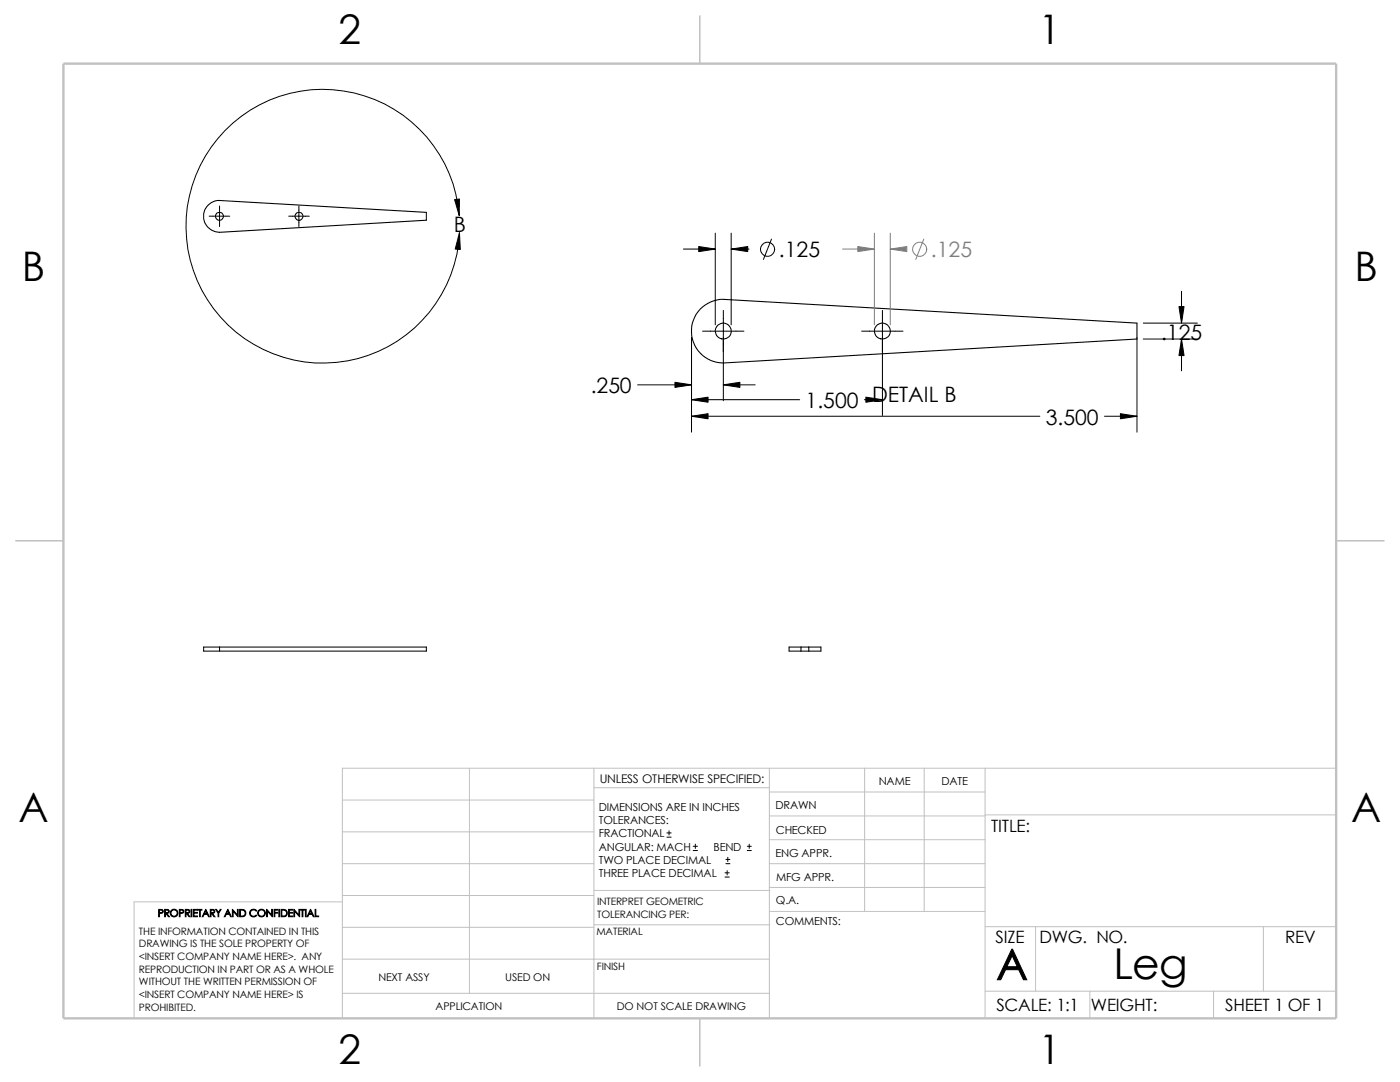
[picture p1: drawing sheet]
<svg xmlns="http://www.w3.org/2000/svg" width="279mm" height="216mm" viewBox="0 0 279 216" stroke-linecap="round" stroke-linejoin="round" font-family="sans-serif">
<g fill="none" stroke="#c0c0c0" stroke-width=".2">
<path d="M68.3 159.6h50.2M93.7 153.3v44.9M118.5 153.3v49.9M118.5 157.2h35M153.5 153.3v49.9M153.5 158h43.1M172.6 153.3v28.6M184.4 153.3v28.6M196.6 153.3v49.9M266.7 153.3h-198.4v49.9M68.3 166h50.2M68.3 172.3h50.2"/>
<path d="M68.3 178.7h50.2M68.3 180h-41.5v23.2M118.5 177.7h35.1M153.5 162.8h43.1M153.5 167.6h43.1M153.5 172.3h43.1M153.5 177.1h43.1M196.6 162.6h70.1M68.3 198.2h85.2M68.3 191.4h85.2M68.3 185h50.2M118.5 184.5h35.1"/>
<path d="M153.6 181.9h43M196.6 184.9h70.1M196.6 197.8h70.1M206.7 184.9v12.9M217.5 197.8v5.4M242.2 197.8v5.4M252.1 184.9v12.9"/>
</g>
<path d="M139.7 3.2v9.5M3.1 107.9h9.6M266.7 107.9h9.5M139.7 203.2v9.5" fill="none" stroke="#c0c0c0" stroke-width=".21"/>
<path d="M12.7 12.7h254v190.5h-254z" fill="none" stroke="#c0c0c0" stroke-width=".47"/>
<g fill="none" stroke="#000" stroke-width=".21">
<path d="M41.5 41a3.2 3.2 0 0 1 2.3-1l41.3 2.4v1.5l-41.3 2.5a3.2 3.2 0 0 1-2.9-2 3.2 3.2 0 0 1 .6-3.4zM139.7 61.7a6.5 6.5 0 0 1 4.7-2l82.5 4.8v3.1l-82.5 4.8a6.4 6.4 0 0 1-5.9-3.8 6.4 6.4 0 0 1 1.2-6.9zM43.8 129.1h-3.2v.8h3.2M43.8 129.1v.8M43.8 129.1h41.3v.8h-41.3M157.5 129.1h6.3v.8h-6.3zM159.9 129.1v.8M161.4 129.1v.8"/>
<circle cx="43.8" cy="43.2" r=".78"/>
<circle cx="59.7" cy="43.2" r=".78"/>
<circle cx="144.3" cy="66.1" r="1.59"/>
<circle cx="176.1" cy="66.1" r="1.59"/>
</g>
<g fill="none" stroke="#000" stroke-width=".2">
<path d="M41.7 43.1h4.1M43.8 41.1v4.1M57.6 43.1h4.1M59.6 41.1v4.1M91.7 43a27.3 27.3 0 0 0-39.9-22.1 27.3 27.3 0 0 0-4.7 45.4 27.3 27.3 0 0 0 43.5-13.5l.6-2.1 .5-4.3M136.4 49.7h6.3M142.7 46.5v18.3M145.9 49.7h3.6M145.9 46.5v18.3M154 47.7l-1.6 4.1M235.8 58.1v6.4M127.3 76.8h10.7"/>
<path d="M138 79.8h21.6M138 67.4v18.8M140.2 66.1h8.3M144.4 61.9v18.1M144.4 76.8h6.3M172 66.1h8.2M172.5 79.8h3.6M176.1 61.9v21M226.9 67.4v18.8M228.2 64.5h10.8M228.2 67.6h10.8M235.8 67.6v6.4"/>
<path d="M138 83.1h69.5M220.4 83.1h6.5M133.1 167h.8M133.1 166.2h.8M133.5 165.8v.8M138.3 169.7h.9M138.3 168.9h.9M138.8 168.4v.9M144.7 175h.8M144.7 174.2h.8M144.9 172.3h.8M144.9 171.5h.8"/>
<path d="M145.1 173.7v.9M145.2 171.1v.8M149.1 169.7h.8M149.1 168.9h.8M149.5 168.4v.9"/>
<circle cx="153.2" cy="49.7" r="1.41"/>
</g>
<g fill="none" stroke="#808080" stroke-width=".2">
<path d="M168.1 49.7h6.4M174.5 46.5v18.3M177.7 46.5v18.3M177.7 49.7h2.2M184.4 47.7l-1.6 4.1"/>
<circle cx="183.5" cy="49.7" r="1.41"/>
</g>
<g fill="#808080" stroke="#808080" stroke-width=".2">
<path d="M171.2 49.2l3.3 .5-3.3 .5z"/>
<path d="M177.7 49.7l3.3-.5v1z"/>
</g>
<path d="M90.7 39.8l1-.1v3.3zM91.7 46.4l.2 3.4-1.1-.1zM139.4 49.2l3.3 .5-3.3 .5zM145.9 49.7l3.3-.5v1zM138 79.8l3.3-.6v1.1zM134.7 76.3l3.3 .5-3.3 .5zM144.4 76.8l3.3-.5v1zM172.8 79.2l3.3 .6-3.3 .5zM235.3 61.2h1l-.5 3.3zM235.8 67.6l.5 3.4h-1zM138 83.1l3.3-.6v1.1zM223.6 82.5l3.3 .6-3.3 .5z" fill="#000" stroke="#000" stroke-width=".2"/>
<g font-size="8.5">
<text x="198.8" y="195.5">A</text>
<text x="222.2" y="195.3">Leg</text>
</g>
<g font-size="8.1">
<text x="67.6" y="8.8">2</text>
<text x="207.3" y="8.8">1</text>
<text x="4.4" y="56.1">B</text>
<text x="270.3" y="56.1">B</text>
<text x="3.7" y="164.1">A</text>
<text x="269.6" y="164.1">A</text>
<text x="67.6" y="212.3">2</text>
<text x="207.3" y="212.3">1</text>
</g>
<g font-size="4.2">
<text x="90.6" y="46.4">B</text>
<text x="155.4" y="51.4">.125</text>
<text x="231.7" y="67.8">.125</text>
<text x="117.9" y="78.5">.250</text>
<text x="160.8" y="81.4">1.500</text>
<text x="174" y="80.1">DETAIL B</text>
<text x="208.7" y="84.8">3.500</text>
</g>
<text font-size="4.2" fill="#808080" x="185.8" y="51.4">.125</text>
<g font-size="3.4">
<text x="197.8" y="166">TITLE:</text>
<text x="198.7" y="188.1">SIZE</text>
<text x="207.5" y="188.1">DWG. NO.</text>
<text x="256.5" y="188.2">REV</text>
<text x="198.8" y="201.7">SCALE: 1:1</text>
<text x="217.7" y="201.8">WEIGHT:</text>
<text x="244.5" y="201.7">SHEET 1 OF 1</text>
</g>
<text font-size="2.4" x="119.7" y="156.2">UNLESS OTHERWISE SPECIFIED:</text>
<g font-size="2.2">
<text x="119.5" y="161.8">DIMENSIONS ARE IN INCHES</text>
<text x="154.8" y="161.5">DRAWN</text>
<text x="175.4" y="156.7">NAME</text>
<text x="187.9" y="156.7">DATE</text>
<text x="119.5" y="164.4">TOLERANCES:</text>
<text x="119.5" y="167.1">FRACTIONAL</text>
<text x="154.8" y="166.3">CHECKED</text>
<text x="119.5" y="172.4">TWO PLACE DECIMAL</text>
<text x="119.5" y="169.8">ANGULAR: MACH</text>
<text x="142.4" y="169.8">BEND</text>
<text x="154.8" y="171">ENG APPR.</text>
<text x="119.5" y="175">THREE PLACE DECIMAL</text>
<text x="154.9" y="175.7">MFG APPR.</text>
<text x="154.9" y="184.7">COMMENTS:</text>
<text x="154.9" y="180.5">Q.A.</text>
</g>
<g font-size="2.1">
<text x="75.5" y="195.7">NEXT ASSY</text>
<text x="100.8" y="195.7">USED ON</text>
<text x="86.9" y="201.5">APPLICATION</text>
<text x="123.1" y="201.6">DO NOT SCALE DRAWING</text>
</g>
<g font-size="2">
<text x="31.5" y="182.9">PROPRIETARY AND CONFIDENTIAL</text>
<text x="119.2" y="183.1">TOLERANCING PER:</text>
<text x="119.2" y="180.6">INTERPRET GEOMETRIC</text>
<text x="27.7" y="186.5">THE INFORMATION CONTAINED IN THIS</text>
<text x="27.7" y="189.1">DRAWING IS THE SOLE PROPERTY OF</text>
<text x="27.7" y="191.6">&lt;INSERT COMPANY NAME HERE&gt;. ANY</text>
<text x="119" y="186.6">MATERIAL</text>
<text x="27.7" y="194.1">REPRODUCTION IN PART OR AS A WHOLE</text>
<text x="27.7" y="196.6">WITHOUT THE WRITTEN PERMISSION OF</text>
<text x="119.1" y="193.5">FINISH</text>
<text x="27.7" y="199.1">&lt;INSERT COMPANY NAME HERE&gt; IS</text>
<text x="27.7" y="201.7">PROHIBITED.</text>
</g>
</svg>
